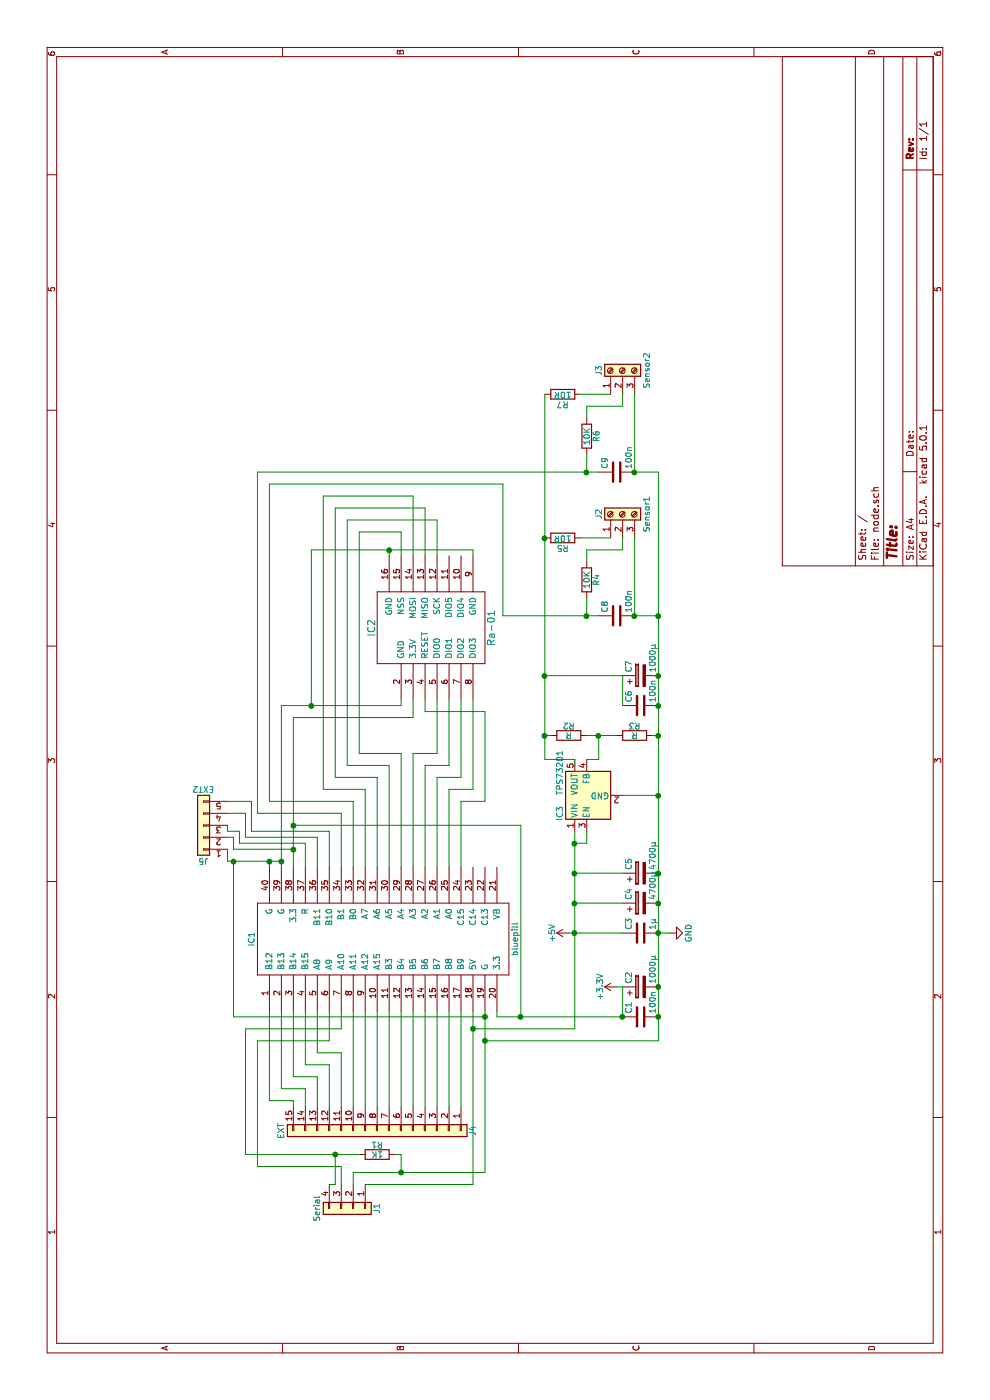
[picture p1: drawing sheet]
EESchema Schematic File Version 4
LIBS:node-cache
EELAYER 26 0
EELAYER END
$Descr A4 11693 8268
encoding utf-8
Sheet 1 1
Title ""
Date ""
Rev ""
Comp ""
Comment1 ""
Comment2 ""
Comment3 ""
Comment4 ""
$EndDescr
$Comp
L node_custom:bluepill IC1
U 1 1
P 3850 3200
F 0 "IC1" H 3850 4300 50  0000 C CNN
F 1 "bluepill" H 3850 2100 50  0000 C CNN
F 2 "Housings_DIP:DIP-40_W15.24mm" H 3850 3200 50  0001 C CNN
F 3 "" H 3850 3200 50  0001 C CNN
	1    3850 3200
	1    0    0    -1  
$EndComp
$Comp
L node_custom:Ra-01 IC2
U 1 1
P 6450 3600
F 0 "IC2" H 6450 4100 60  0000 C CNN
F 1 "Ra-01" H 6450 3100 60  0000 C CNN
F 2 "footprints:Ra-01" H 6350 4050 60  0001 C CNN
F 3 "" H 6350 4050 60  0001 C CNN
	1    6450 3600
	1    0    0    -1  
$EndComp
$Comp
L node-rescue:Screw_Terminal_01x03 J2
U 1 1
P 7400 5200
F 0 "J2" H 7400 5400 50  0000 C CNN
F 1 "Sensor1" H 7400 5000 50  0000 C CNN
F 2 "Terminal_Blocks:TerminalBlock_Philmore_TB133_03x5mm_Straight" H 7400 5200 50  0001 C CNN
F 3 "" H 7400 5200 50  0001 C CNN
	1    7400 5200
	1    0    0    -1  
$EndComp
$Comp
L node-rescue:R R4
U 1 1
P 6850 4900
F 0 "R4" V 6930 4900 50  0000 C CNN
F 1 "10K" V 6850 4900 50  0000 C CNN
F 2 "Resistors_ThroughHole:R_Axial_DIN0309_L9.0mm_D3.2mm_P12.70mm_Horizontal" V 6780 4900 50  0001 C CNN
F 3 "" H 6850 4900 50  0001 C CNN
	1    6850 4900
	0    1    1    0   
$EndComp
$Comp
L node-rescue:R R5
U 1 1
P 7200 4700
F 0 "R5" V 7280 4700 50  0000 C CNN
F 1 "10R" V 7200 4700 50  0000 C CNN
F 2 "Resistors_ThroughHole:R_Axial_DIN0309_L9.0mm_D3.2mm_P12.70mm_Horizontal" V 7130 4700 50  0001 C CNN
F 3 "" H 7200 4700 50  0001 C CNN
	1    7200 4700
	-1   0    0    1   
$EndComp
$Comp
L node-rescue:C C8
U 1 1
P 6550 5150
F 0 "C8" H 6575 5250 50  0000 L CNN
F 1 "100n" H 6575 5050 50  0000 L CNN
F 2 "Capacitors_ThroughHole:C_Disc_D5.0mm_W2.5mm_P2.50mm" H 6588 5000 50  0001 C CNN
F 3 "" H 6550 5150 50  0001 C CNN
	1    6550 5150
	1    0    0    -1  
$EndComp
$Comp
L node-rescue:CP C7
U 1 1
P 6050 5350
F 0 "C7" H 6075 5450 50  0000 L CNN
F 1 "1000µ" H 6075 5250 50  0000 L CNN
F 2 "Capacitors_ThroughHole:CP_Radial_D10.0mm_P5.00mm" H 6088 5200 50  0001 C CNN
F 3 "" H 6050 5350 50  0001 C CNN
	1    6050 5350
	1    0    0    -1  
$EndComp
$Comp
L node-rescue:C C6
U 1 1
P 5800 5350
F 0 "C6" H 5825 5450 50  0000 L CNN
F 1 "100n" H 5825 5250 50  0000 L CNN
F 2 "Capacitors_ThroughHole:C_Disc_D5.0mm_W2.5mm_P2.50mm" H 5838 5200 50  0001 C CNN
F 3 "" H 5800 5350 50  0001 C CNN
	1    5800 5350
	1    0    0    -1  
$EndComp
$Comp
L node-rescue:Screw_Terminal_01x03 J3
U 1 1
P 8600 5200
F 0 "J3" H 8600 5400 50  0000 C CNN
F 1 "Sensor2" H 8600 5000 50  0000 C CNN
F 2 "Terminal_Blocks:TerminalBlock_Philmore_TB133_03x5mm_Straight" H 8600 5200 50  0001 C CNN
F 3 "" H 8600 5200 50  0001 C CNN
	1    8600 5200
	1    0    0    -1  
$EndComp
$Comp
L node-rescue:R R6
U 1 1
P 8050 4900
F 0 "R6" V 8130 4900 50  0000 C CNN
F 1 "10K" V 8050 4900 50  0000 C CNN
F 2 "Resistors_ThroughHole:R_Axial_DIN0309_L9.0mm_D3.2mm_P12.70mm_Horizontal" V 7980 4900 50  0001 C CNN
F 3 "" H 8050 4900 50  0001 C CNN
	1    8050 4900
	0    1    1    0   
$EndComp
$Comp
L node-rescue:R R7
U 1 1
P 8400 4700
F 0 "R7" V 8480 4700 50  0000 C CNN
F 1 "10R" V 8400 4700 50  0000 C CNN
F 2 "Resistors_ThroughHole:R_Axial_DIN0309_L9.0mm_D3.2mm_P12.70mm_Horizontal" V 8330 4700 50  0001 C CNN
F 3 "" H 8400 4700 50  0001 C CNN
	1    8400 4700
	-1   0    0    1   
$EndComp
$Comp
L node-rescue:C C9
U 1 1
P 7750 5150
F 0 "C9" H 7775 5250 50  0000 L CNN
F 1 "100n" H 7775 5050 50  0000 L CNN
F 2 "Capacitors_ThroughHole:C_Disc_D5.0mm_W2.5mm_P2.50mm" H 7788 5000 50  0001 C CNN
F 3 "" H 7750 5150 50  0001 C CNN
	1    7750 5150
	1    0    0    -1  
$EndComp
$Comp
L node-rescue:TPS76301 IC3
U 1 1
P 5050 4900
F 0 "IC3" H 4900 5125 50  0000 C CNN
F 1 "TPS73201 " H 5050 5125 50  0000 L CNN
F 2 "TO_SOT_Packages_SMD:SOT-23-5" H 5050 5225 50  0001 C CIN
F 3 "" H 5050 4900 50  0001 C CNN
	1    5050 4900
	1    0    0    -1  
$EndComp
$Comp
L node-rescue:R R2
U 1 1
P 5550 4750
F 0 "R2" V 5630 4750 50  0000 C CNN
F 1 "R" V 5550 4750 50  0000 C CNN
F 2 "Resistors_SMD:R_0805" V 5480 4750 50  0001 C CNN
F 3 "" H 5550 4750 50  0001 C CNN
	1    5550 4750
	1    0    0    -1  
$EndComp
$Comp
L node-rescue:R R3
U 1 1
P 5550 5300
F 0 "R3" V 5630 5300 50  0000 C CNN
F 1 "R" V 5550 5300 50  0000 C CNN
F 2 "Resistors_SMD:R_0805" V 5480 5300 50  0001 C CNN
F 3 "" H 5550 5300 50  0001 C CNN
	1    5550 5300
	1    0    0    -1  
$EndComp
$Comp
L node-rescue:CP C5
U 1 1
P 4400 5350
F 0 "C5" H 4425 5450 50  0000 L CNN
F 1 "4700µ" H 4425 5250 50  0000 L CNN
F 2 "Capacitors_ThroughHole:CP_Radial_D12.5mm_P5.00mm" H 4438 5200 50  0001 C CNN
F 3 "" H 4400 5350 50  0001 C CNN
	1    4400 5350
	1    0    0    -1  
$EndComp
$Comp
L node-rescue:CP C4
U 1 1
P 4150 5350
F 0 "C4" H 4175 5450 50  0000 L CNN
F 1 "4700µ" H 4175 5250 50  0000 L CNN
F 2 "Capacitors_ThroughHole:CP_Radial_D12.5mm_P5.00mm" H 4188 5200 50  0001 C CNN
F 3 "" H 4150 5350 50  0001 C CNN
	1    4150 5350
	1    0    0    -1  
$EndComp
$Comp
L node-rescue:C C3
U 1 1
P 3900 5350
F 0 "C3" H 3925 5450 50  0000 L CNN
F 1 "1µ" H 3925 5250 50  0000 L CNN
F 2 "Capacitors_ThroughHole:C_Disc_D7.5mm_W5.0mm_P5.00mm" H 3938 5200 50  0001 C CNN
F 3 "" H 3900 5350 50  0001 C CNN
	1    3900 5350
	1    0    0    -1  
$EndComp
$Comp
L node-rescue:Conn_01x04 J1
U 1 1
P 1600 2950
F 0 "J1" H 1600 3150 50  0000 C CNN
F 1 "Serial" H 1600 2650 50  0000 C CNN
F 2 "Pin_Headers:Pin_Header_Straight_1x04_Pitch2.54mm" H 1600 2950 50  0001 C CNN
F 3 "" H 1600 2950 50  0001 C CNN
	1    1600 2950
	-1   0    0    1   
$EndComp
$Comp
L node-rescue:R R1
U 1 1
P 2050 3150
F 0 "R1" V 2130 3150 50  0000 C CNN
F 1 "1K" V 2050 3150 50  0000 C CNN
F 2 "Resistors_ThroughHole:R_Axial_DIN0309_L9.0mm_D3.2mm_P12.70mm_Horizontal" V 1980 3150 50  0001 C CNN
F 3 "" H 2050 3150 50  0001 C CNN
	1    2050 3150
	1    0    0    -1  
$EndComp
$Comp
L node-rescue:C C1
U 1 1
P 3200 5350
F 0 "C1" H 3225 5450 50  0000 L CNN
F 1 "100n" H 3225 5250 50  0000 L CNN
F 2 "Capacitors_ThroughHole:C_Disc_D5.0mm_W2.5mm_P2.50mm" H 3238 5200 50  0001 C CNN
F 3 "" H 3200 5350 50  0001 C CNN
	1    3200 5350
	1    0    0    -1  
$EndComp
$Comp
L node-rescue:CP C2
U 1 1
P 3450 5350
F 0 "C2" H 3475 5450 50  0000 L CNN
F 1 "1000µ" H 3475 5250 50  0000 L CNN
F 2 "Capacitors_ThroughHole:CP_Radial_D10.0mm_P5.00mm" H 3488 5200 50  0001 C CNN
F 3 "" H 3450 5350 50  0001 C CNN
	1    3450 5350
	1    0    0    -1  
$EndComp
$Comp
L power:+5V #PWR01
U 1 1
P 3900 4750
F 0 "#PWR01" H 3900 4600 50  0001 C CNN
F 1 "+5V" H 3900 4890 50  0000 C CNN
F 2 "" H 3900 4750 50  0001 C CNN
F 3 "" H 3900 4750 50  0001 C CNN
	1    3900 4750
	1    0    0    -1  
$EndComp
$Comp
L power:+3.3V #PWR02
U 1 1
P 3450 5150
F 0 "#PWR02" H 3450 5000 50  0001 C CNN
F 1 "+3.3V" H 3450 5290 50  0000 C CNN
F 2 "" H 3450 5150 50  0001 C CNN
F 3 "" H 3450 5150 50  0001 C CNN
	1    3450 5150
	1    0    0    -1  
$EndComp
$Comp
L power:GND #PWR03
U 1 1
P 3900 5600
F 0 "#PWR03" H 3900 5350 50  0001 C CNN
F 1 "GND" H 3900 5450 50  0000 C CNN
F 2 "" H 3900 5600 50  0001 C CNN
F 3 "" H 3900 5600 50  0001 C CNN
	1    3900 5600
	1    0    0    -1  
$EndComp
Wire Wire Line
	4450 3050 5100 3050
Wire Wire Line
	5100 3050 5100 2700
Wire Wire Line
	5100 2700 7550 2700
Wire Wire Line
	7550 2700 7550 3450
Wire Wire Line
	7550 3450 7050 3450
Wire Wire Line
	4450 3150 5200 3150
Wire Wire Line
	5200 3150 5200 2800
Wire Wire Line
	5200 2800 7450 2800
Wire Wire Line
	7450 2800 7450 3550
Wire Wire Line
	7450 3550 7050 3550
Wire Wire Line
	4450 3250 5300 3250
Wire Wire Line
	5300 3250 5300 2900
Wire Wire Line
	5300 2900 7350 2900
Wire Wire Line
	7350 2900 7350 3650
Wire Wire Line
	7350 3650 7050 3650
Wire Wire Line
	4450 3350 5400 3350
Wire Wire Line
	5400 3350 5400 3000
Wire Wire Line
	5400 3000 7250 3000
Wire Wire Line
	7250 3000 7250 3350
Wire Wire Line
	7250 3350 7050 3350
Wire Wire Line
	4450 3450 5400 3450
Wire Wire Line
	5400 3450 5400 3650
Wire Wire Line
	5400 3650 5850 3650
Wire Wire Line
	4450 3550 5300 3550
Wire Wire Line
	5300 3550 5300 3750
Wire Wire Line
	5300 3750 5850 3750
Wire Wire Line
	4450 3650 5200 3650
Wire Wire Line
	5200 3650 5200 3850
Wire Wire Line
	5200 3850 5850 3850
Wire Wire Line
	4450 3750 5100 3750
Wire Wire Line
	5100 3750 5100 3950
Wire Wire Line
	5100 3950 5850 3950
Wire Wire Line
	4450 3850 5000 3850
Wire Wire Line
	5000 3850 5000 4050
Wire Wire Line
	5000 4050 5750 4050
Wire Wire Line
	5750 4050 5750 3550
Wire Wire Line
	5750 3550 5850 3550
Wire Wire Line
	5800 3350 5850 3350
Wire Wire Line
	5800 2350 5800 2600
Wire Wire Line
	5800 2600 7100 2600
Wire Wire Line
	7100 2600 7100 3250
Wire Wire Line
	7100 3250 7050 3250
Wire Wire Line
	7100 3950 7050 3950
Connection ~ 7100 3250
Wire Wire Line
	4450 2350 4500 2350
Connection ~ 5800 2600
Wire Wire Line
	5850 3450 5700 3450
Wire Wire Line
	5700 3450 5700 2450
Wire Wire Line
	5700 2450 4800 2450
Wire Wire Line
	7200 4850 7200 5100
Wire Wire Line
	6550 5300 7200 5300
Wire Wire Line
	7100 5200 7200 5200
Wire Wire Line
	7100 4900 7100 5200
Wire Wire Line
	7100 4900 7000 4900
Wire Wire Line
	6700 4900 6550 4900
Wire Wire Line
	6050 5200 5800 5200
Connection ~ 6550 5300
Wire Wire Line
	6050 4550 6050 5200
Wire Wire Line
	5350 4550 5550 4550
Connection ~ 6050 5500
Wire Wire Line
	8400 4850 8400 5100
Wire Wire Line
	7750 5300 8400 5300
Wire Wire Line
	8300 5200 8400 5200
Wire Wire Line
	8300 4900 8300 5200
Wire Wire Line
	8300 4900 8200 4900
Wire Wire Line
	7750 4900 7900 4900
Connection ~ 7750 5300
Connection ~ 7200 4550
Wire Wire Line
	7750 5500 7750 5300
Wire Wire Line
	6550 5500 6550 5300
Connection ~ 6550 5500
Wire Wire Line
	5350 4800 5300 4800
Wire Wire Line
	5350 4800 5350 4550
Connection ~ 6050 4550
Connection ~ 5800 5500
Wire Wire Line
	5550 5500 5550 5450
Connection ~ 5550 5500
Wire Wire Line
	5550 4900 5550 5000
Wire Wire Line
	5550 4600 5550 4550
Connection ~ 5550 4550
Connection ~ 5550 5000
Wire Wire Line
	5350 4900 5350 5000
Wire Wire Line
	5350 5000 5550 5000
Wire Wire Line
	5050 5500 5050 5200
Wire Wire Line
	5000 2250 5000 2950
Connection ~ 6550 4900
Wire Wire Line
	4900 2150 4900 2850
Connection ~ 7750 4900
Wire Wire Line
	5250 4800 5250 4900
Wire Wire Line
	4650 4900 4750 4900
Connection ~ 5050 5500
Connection ~ 4400 5500
Connection ~ 4150 5500
Wire Wire Line
	3900 4750 3900 4800
Wire Wire Line
	4150 4800 4150 5200
Connection ~ 4150 4800
Wire Wire Line
	4400 4800 4400 5200
Connection ~ 4400 4800
Wire Wire Line
	1900 2950 1900 3350
Wire Wire Line
	1900 2950 1800 2950
Wire Wire Line
	1800 3050 1800 3950
Wire Wire Line
	2050 3300 2050 3350
Wire Wire Line
	2050 3350 1900 3350
Connection ~ 1900 3350
Wire Wire Line
	1800 3950 3100 3950
Wire Wire Line
	3100 4800 3100 3950
Connection ~ 3100 3950
Connection ~ 3900 4800
Wire Wire Line
	3000 4050 3000 5500
Connection ~ 3000 4050
Connection ~ 3900 5500
Connection ~ 3450 5500
Connection ~ 3200 5500
Wire Wire Line
	3200 5200 3450 5200
Connection ~ 3200 5200
Wire Wire Line
	3450 5200 3450 5150
Wire Wire Line
	3200 4150 3200 4350
Wire Wire Line
	1900 4050 3000 4050
Wire Wire Line
	3200 4150 3250 4150
Wire Wire Line
	3900 5500 3900 5600
Wire Wire Line
	4500 1900 4500 1950
Wire Wire Line
	4500 2250 4450 2250
Connection ~ 4500 2350
Wire Wire Line
	4500 1950 3200 1950
Wire Wire Line
	3200 1950 3200 4050
Connection ~ 3200 4050
Connection ~ 4500 2250
Wire Wire Line
	4800 2450 4800 4350
Wire Wire Line
	4800 4350 3200 4350
Connection ~ 3200 4350
Connection ~ 4800 2450
Wire Wire Line
	3000 5500 3200 5500
Wire Wire Line
	4650 4800 4650 4900
Wire Wire Line
	3100 4800 3900 4800
Connection ~ 4650 4800
Wire Wire Line
	6550 4200 6550 4900
Wire Wire Line
	7650 4200 7650 2250
Wire Wire Line
	7650 2250 5000 2250
Wire Wire Line
	7750 2150 7750 4900
Wire Wire Line
	7750 2150 4900 2150
Wire Wire Line
	6550 4200 7650 4200
Wire Wire Line
	1950 2150 1950 2850
Wire Wire Line
	1950 2850 1800 2850
Wire Wire Line
	2050 2050 2050 2800
Wire Wire Line
	2050 2800 1800 2800
Wire Wire Line
	1800 2800 1800 2750
Wire Wire Line
	5000 2950 4450 2950
Wire Wire Line
	4900 2850 4450 2850
$Comp
L node-rescue:Conn_01x15 J4
U 1 1
P 2250 3150
F 0 "J4" H 2250 3950 50  0000 C CNN
F 1 "EXT" H 2250 2350 50  0000 C CNN
F 2 "Pin_Headers:Pin_Header_Straight_1x15_Pitch2.54mm" H 2250 3150 50  0001 C CNN
F 3 "" H 2250 3150 50  0001 C CNN
	1    2250 3150
	-1   0    0    1   
$EndComp
Wire Wire Line
	2450 3850 3250 3850
Wire Wire Line
	2450 3750 3250 3750
Wire Wire Line
	3250 3650 2450 3650
Wire Wire Line
	2450 3550 3250 3550
Wire Wire Line
	3250 3450 2450 3450
Wire Wire Line
	2450 3350 3250 3350
Wire Wire Line
	3250 3250 2450 3250
Wire Wire Line
	2450 3150 3250 3150
Wire Wire Line
	3250 3050 2450 3050
Wire Wire Line
	2450 2950 3250 2950
Wire Wire Line
	2450 2450 2500 2450
Wire Wire Line
	2500 2450 2500 2250
Wire Wire Line
	2500 2250 3250 2250
Wire Wire Line
	3250 2350 2600 2350
Wire Wire Line
	2600 2350 2600 2550
Wire Wire Line
	2600 2550 2450 2550
Wire Wire Line
	2450 2650 2700 2650
Wire Wire Line
	2700 2650 2700 2450
Wire Wire Line
	2700 2450 3250 2450
Wire Wire Line
	3250 2550 2800 2550
Wire Wire Line
	2800 2550 2800 2750
Wire Wire Line
	2800 2750 2450 2750
Wire Wire Line
	2450 2850 2900 2850
Wire Wire Line
	2900 2850 2900 2650
Wire Wire Line
	2900 2650 3250 2650
Wire Wire Line
	1950 2150 3000 2150
Wire Wire Line
	3000 2150 3000 2750
Wire Wire Line
	3000 2750 3250 2750
Wire Wire Line
	2050 2050 3100 2050
Wire Wire Line
	3100 2050 3100 2850
Wire Wire Line
	3100 2850 3250 2850
Connection ~ 2050 2800
Wire Wire Line
	4450 2550 4650 2550
Wire Wire Line
	4450 2750 4750 2750
$Comp
L node-rescue:Conn_01x05 J5
U 1 1
P 4800 1700
F 0 "J5" H 4800 2000 50  0000 C CNN
F 1 "EXT2" H 4800 1400 50  0000 C CNN
F 2 "Pin_Headers:Pin_Header_Straight_1x05_Pitch2.54mm" H 4800 1700 50  0001 C CNN
F 3 "" H 4800 1700 50  0001 C CNN
	1    4800 1700
	0    -1   -1   0   
$EndComp
Wire Wire Line
	4600 1900 4500 1900
Connection ~ 4500 1950
Wire Wire Line
	4700 1900 4700 1950
Wire Wire Line
	4700 1950 4600 1950
Wire Wire Line
	4600 1950 4600 2450
Connection ~ 4600 2450
Wire Wire Line
	4800 1900 4750 1900
Wire Wire Line
	4750 1900 4750 2000
Wire Wire Line
	4750 2000 4650 2000
Wire Wire Line
	4650 2000 4650 2550
Wire Wire Line
	4450 2650 4700 2650
Wire Wire Line
	4700 2650 4700 2050
Wire Wire Line
	4700 2050 4900 2050
Wire Wire Line
	4900 2050 4900 1900
Wire Wire Line
	5000 1900 5000 2100
Wire Wire Line
	5000 2100 4750 2100
Wire Wire Line
	4750 2100 4750 2750
Wire Wire Line
	7100 3250 7100 3950
Wire Wire Line
	5800 2600 5800 3350
Wire Wire Line
	6050 5500 6550 5500
Wire Wire Line
	7200 4550 8400 4550
Wire Wire Line
	6550 5500 7750 5500
Wire Wire Line
	6050 4550 7200 4550
Wire Wire Line
	5800 5500 6050 5500
Wire Wire Line
	5550 5500 5800 5500
Wire Wire Line
	5550 4550 6050 4550
Wire Wire Line
	5550 5000 5550 5150
Wire Wire Line
	6550 4900 6550 5000
Wire Wire Line
	7750 4900 7750 5000
Wire Wire Line
	5050 5500 5550 5500
Wire Wire Line
	4400 5500 5050 5500
Wire Wire Line
	4150 5500 4400 5500
Wire Wire Line
	4150 4800 4400 4800
Wire Wire Line
	4400 4800 4650 4800
Wire Wire Line
	1900 3350 1900 4050
Wire Wire Line
	3100 3950 3250 3950
Wire Wire Line
	3900 4800 3900 5200
Wire Wire Line
	3900 4800 4150 4800
Wire Wire Line
	3000 4050 3200 4050
Wire Wire Line
	3900 5500 4150 5500
Wire Wire Line
	3450 5500 3900 5500
Wire Wire Line
	3200 5500 3450 5500
Wire Wire Line
	4500 2350 5800 2350
Wire Wire Line
	3200 4050 3250 4050
Wire Wire Line
	4500 2250 4500 2350
Wire Wire Line
	3200 4350 3200 5200
Wire Wire Line
	4800 2450 4600 2450
Wire Wire Line
	4650 4800 4750 4800
Wire Wire Line
	2050 2800 2050 3000
Wire Wire Line
	4500 1950 4500 2250
Wire Wire Line
	4600 2450 4450 2450
$EndSCHEMATC
